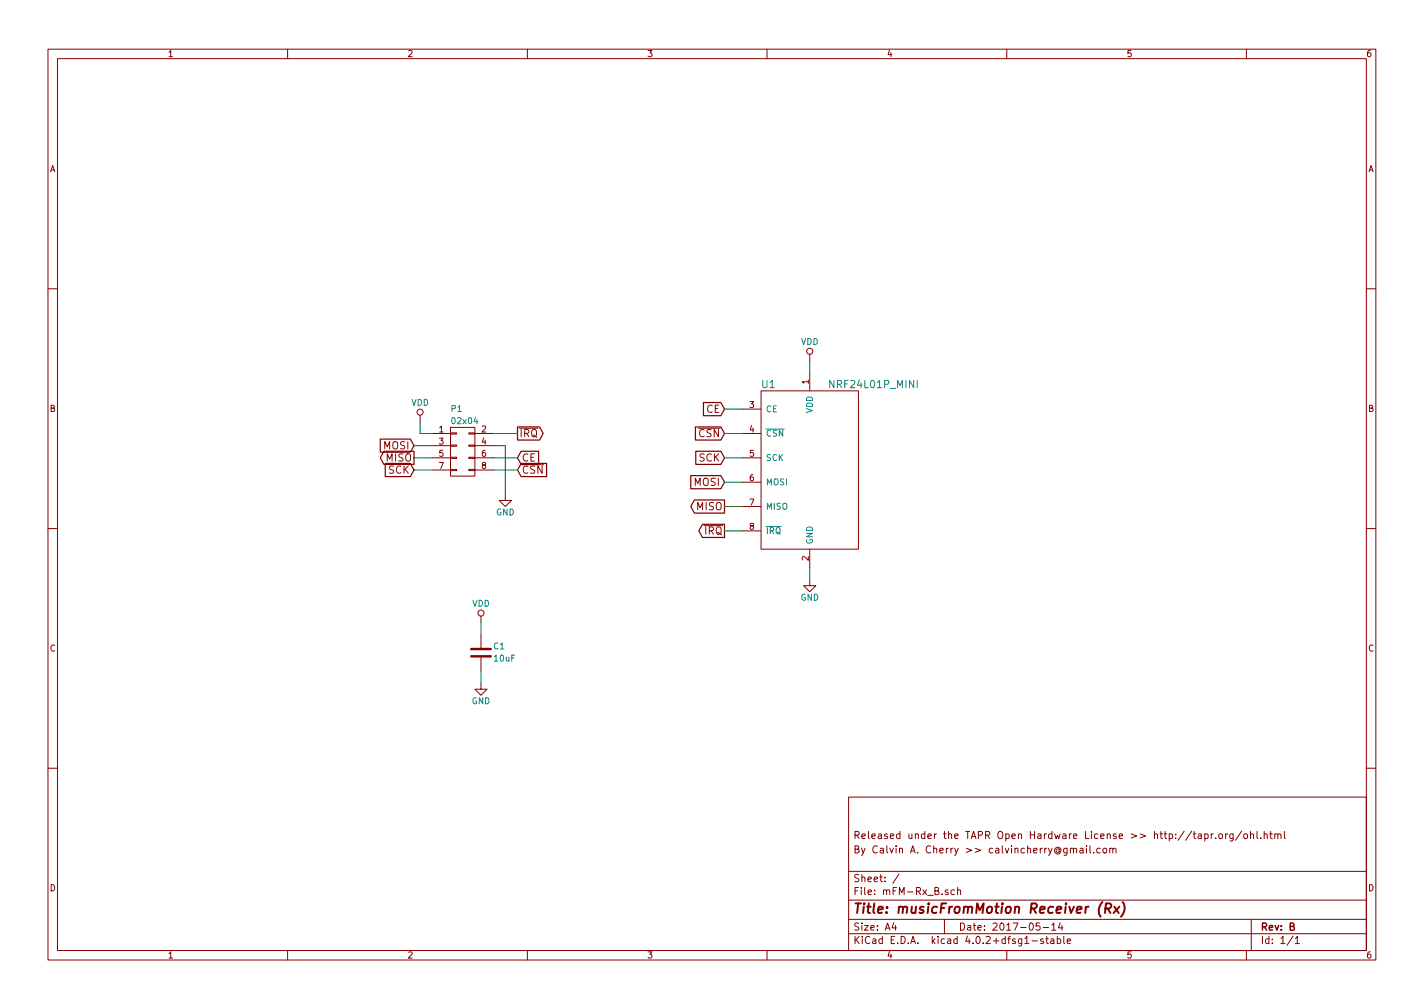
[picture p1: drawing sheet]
EESchema Schematic File Version 2
LIBS:power
LIBS:device
LIBS:transistors
LIBS:conn
LIBS:linear
LIBS:regul
LIBS:74xx
LIBS:cmos4000
LIBS:adc-dac
LIBS:memory
LIBS:xilinx
LIBS:microcontrollers
LIBS:dsp
LIBS:microchip
LIBS:analog_switches
LIBS:motorola
LIBS:texas
LIBS:intel
LIBS:audio
LIBS:interface
LIBS:digital-audio
LIBS:philips
LIBS:display
LIBS:cypress
LIBS:siliconi
LIBS:opto
LIBS:atmel
LIBS:contrib
LIBS:valves
LIBS:mFM_comp
EELAYER 25 0
EELAYER END
$Descr A4 11693 8268
encoding utf-8
Sheet 1 1
Title "musicFromMotion Receiver (Rx)"
Date "2017-05-14"
Rev "B"
Comp ""
Comment1 "By Calvin A. Cherry >> calvincherry@gmail.com"
Comment2 "Released under the TAPR Open Hardware License >> http://tapr.org/ohl.html"
Comment3 ""
Comment4 ""
$EndDescr
$Comp
L NRF24L01P_MINI U1
U 1 1
P 6650 3850
F 0 "U1" H 6250 4550 60  0000 L CNN
F 1 "NRF24L01P_MINI" H 6800 4550 60  0000 L CNN
F 2 "mFM:nRF24L01p_mini_TH" H 6650 3850 60  0001 C CNN
F 3 "" H 6650 3850 60  0000 C CNN
	1    6650 3850
	1    0    0    -1  
$EndComp
$Comp
L CONN_02X04 P1
U 1 1
P 3800 3700
F 0 "P1" H 3700 4050 50  0000 L CNN
F 1 "02x04" H 3700 3950 50  0000 L CNN
F 2 "mFM:Socket_Strip_Straight_2x04_mirrored" H 3800 3400 50  0001 C CNN
F 3 "" H 3800 2500 50  0000 C CNN
	1    3800 3700
	1    0    0    -1  
$EndComp
$Comp
L C C1
U 1 1
P 3950 5350
F 0 "C1" H 4050 5400 50  0000 L CNN
F 1 "10uF" H 4050 5300 50  0000 L CNN
F 2 "Capacitors_SMD:C_0805" H 3988 5200 50  0001 C CNN
F 3 "" H 3950 5350 50  0000 C CNN
	1    3950 5350
	1    0    0    -1  
$EndComp
$Comp
L VDD #PWR01
U 1 1
P 6650 2950
F 0 "#PWR01" H 6650 2800 50  0001 C CNN
F 1 "VDD" H 6650 3100 50  0000 C CNN
F 2 "" H 6650 2950 50  0000 C CNN
F 3 "" H 6650 2950 50  0000 C CNN
	1    6650 2950
	1    0    0    -1  
$EndComp
$Comp
L VDD #PWR02
U 1 1
P 3950 5100
F 0 "#PWR02" H 3950 4950 50  0001 C CNN
F 1 "VDD" H 3950 5250 50  0000 C CNN
F 2 "" H 3950 5100 50  0000 C CNN
F 3 "" H 3950 5100 50  0000 C CNN
	1    3950 5100
	1    0    0    -1  
$EndComp
$Comp
L VDD #PWR03
U 1 1
P 3450 3450
F 0 "#PWR03" H 3450 3300 50  0001 C CNN
F 1 "VDD" H 3450 3600 50  0000 C CNN
F 2 "" H 3450 3450 50  0000 C CNN
F 3 "" H 3450 3450 50  0000 C CNN
	1    3450 3450
	1    0    0    -1  
$EndComp
$Comp
L GND #PWR04
U 1 1
P 4150 4050
F 0 "#PWR04" H 4150 3800 50  0001 C CNN
F 1 "GND" H 4150 3900 50  0000 C CNN
F 2 "" H 4150 4050 50  0000 C CNN
F 3 "" H 4150 4050 50  0000 C CNN
	1    4150 4050
	1    0    0    -1  
$EndComp
$Comp
L GND #PWR05
U 1 1
P 3950 5600
F 0 "#PWR05" H 3950 5350 50  0001 C CNN
F 1 "GND" H 3950 5450 50  0000 C CNN
F 2 "" H 3950 5600 50  0000 C CNN
F 3 "" H 3950 5600 50  0000 C CNN
	1    3950 5600
	1    0    0    -1  
$EndComp
$Comp
L GND #PWR06
U 1 1
P 6650 4750
F 0 "#PWR06" H 6650 4500 50  0001 C CNN
F 1 "GND" H 6650 4600 50  0000 C CNN
F 2 "" H 6650 4750 50  0000 C CNN
F 3 "" H 6650 4750 50  0000 C CNN
	1    6650 4750
	1    0    0    -1  
$EndComp
Wire Wire Line
	6650 4650 6650 4750
Wire Wire Line
	6650 2950 6650 3050
Wire Wire Line
	3550 3550 3450 3550
Wire Wire Line
	3450 3550 3450 3450
Wire Wire Line
	4150 4050 4150 3650
Wire Wire Line
	4150 3650 4050 3650
Text GLabel 3400 3650 0    60   Input ~ 0
MOSI
Text GLabel 3400 3750 0    60   Output ~ 0
MISO
Text GLabel 3400 3850 0    60   Input ~ 0
SCK
Wire Wire Line
	3550 3650 3400 3650
Wire Wire Line
	3400 3750 3550 3750
Wire Wire Line
	3550 3850 3400 3850
Text GLabel 4250 3850 2    60   Input ~ 0
~CSN
Text GLabel 4250 3750 2    60   Input ~ 0
CE
Text GLabel 4250 3550 2    60   Output ~ 0
~IRQ
Wire Wire Line
	4250 3750 4050 3750
Wire Wire Line
	4050 3850 4250 3850
Wire Wire Line
	4250 3550 4050 3550
Wire Wire Line
	3950 5100 3950 5200
Wire Wire Line
	3950 5500 3950 5600
Text GLabel 5950 3350 0    60   Input ~ 0
CE
Text GLabel 5950 3950 0    60   Input ~ 0
MOSI
Text GLabel 5950 4150 0    60   Output ~ 0
MISO
Text GLabel 5950 4350 0    60   Output ~ 0
~IRQ
Text GLabel 5950 3550 0    60   Input ~ 0
~CSN
Text GLabel 5950 3750 0    60   Input ~ 0
SCK
Wire Wire Line
	5950 3750 6100 3750
Wire Wire Line
	6100 3950 5950 3950
Wire Wire Line
	5950 4150 6100 4150
Wire Wire Line
	5950 4350 6100 4350
Wire Wire Line
	6100 3350 5950 3350
Wire Wire Line
	5950 3550 6100 3550
$EndSCHEMATC
